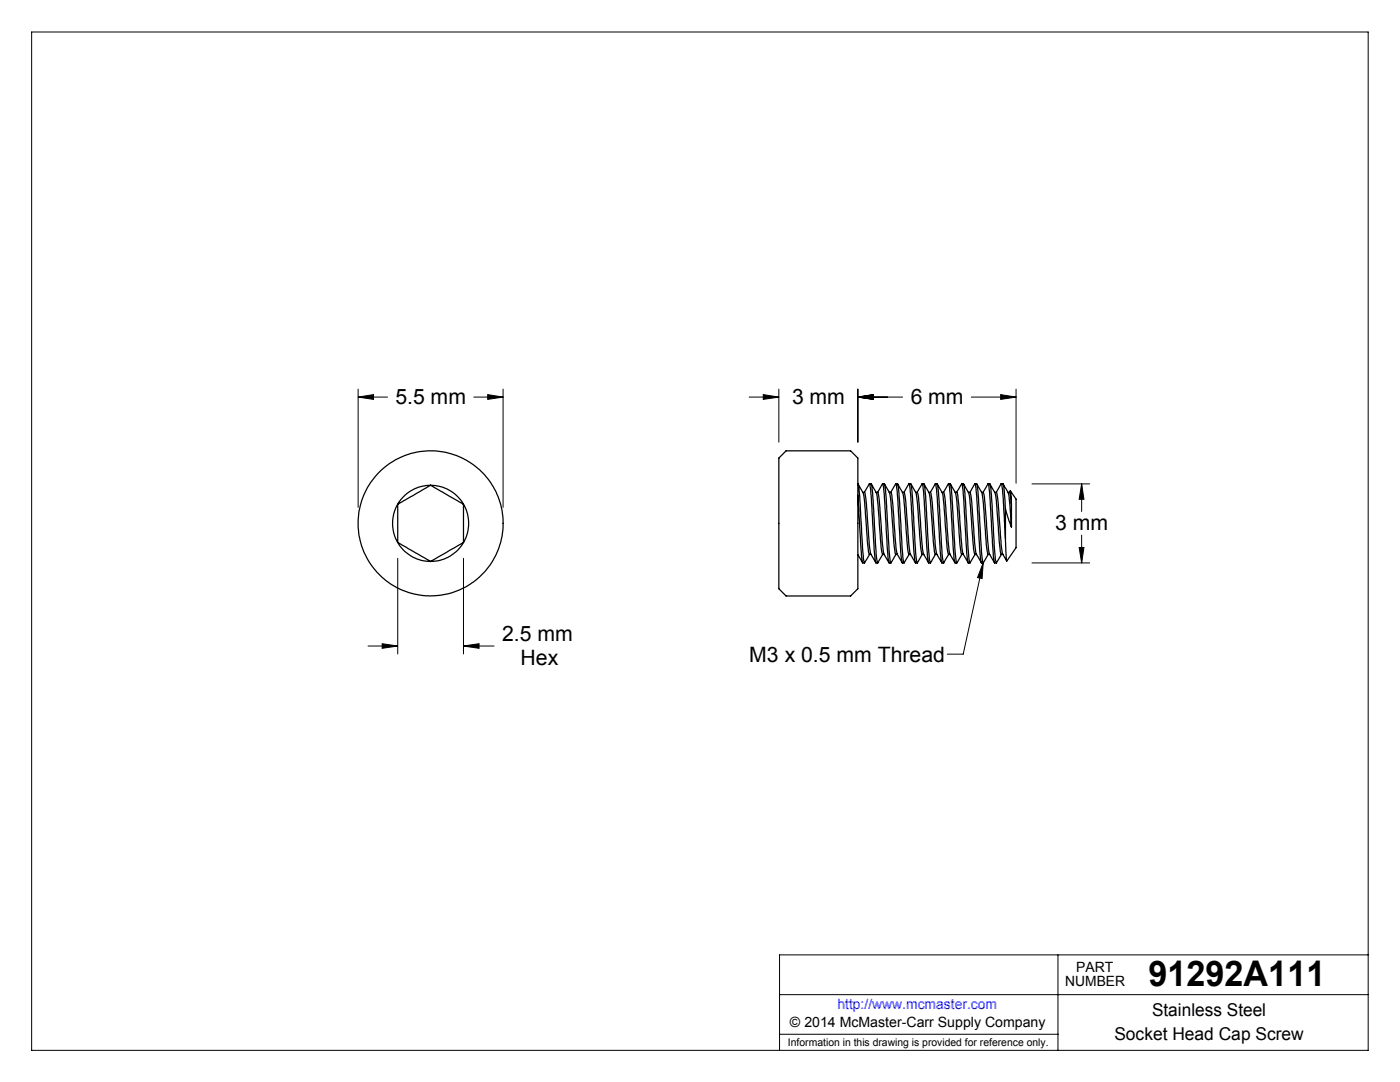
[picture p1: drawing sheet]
<svg xmlns="http://www.w3.org/2000/svg" width="279mm" height="216mm" viewBox="0 0 279 216" stroke-linecap="round" stroke-linejoin="round" font-family="sans-serif">
<g fill="none" stroke="#000" stroke-width=".2">
<path d="M6.3 6.4h266.7v203.2h-266.7zM71.5 79.2l3-.5v1zM71.5 77.6v23.6M71.5 79.2h5.8M94.5 79.2h5.9M97.3 78.7l3.1 .5-3.1 .5zM100.4 77.6v23.6M149.5 79.2h5.9M152.3 78.7l3.1 .5-3.1 .5zM155.4 77.6v10.6M171.2 79.2l3.1-.5v1zM171.2 79.2h8.9"/>
<path d="M171.2 77.6v10.6M193.9 79.2h8.9M199.7 78.7l3.1 .5-3.1 .5zM202.8 77.6v18.8M206 96.6h11.5M215.9 96.6l.4 3h-.9zM215.9 96.6v5.5M79.4 111.4v19.1M92.5 111.4v19.1M196.2 112.3l-.2 3.1-.9-.1zM196.2 112.3l-4 18.2h-3.1M206 112.3h11.5"/>
<path d="M215.4 109.3h.9l-.4 3zM215.9 106.8v5.5M73.4 128.9h6M76.3 128.4l3.1 .5-3.1 .5zM92.5 128.9l3.1-.5v1zM92.5 128.9h6.1M155.6 198.5h117.4M211.1 190.5v19.1M273 190.5h-117.4v19.1M155.6 206.4h55.5"/>
</g>
<g fill="#000">
<path d="M196.2 112.3l-.2 3.1-.9-.1z"/>
<path d="M71.5 79.2l3-.5v1zM97.3 78.7l3.1 .5-3.1 .5zM76.3 128.4l3.1 .5-3.1 .5zM92.5 128.9l3.1-.5v1zM215.9 96.6l.4 3h-.9zM215.4 109.3h.9l-.4 3zM152.3 78.7l3.1 .5-3.1 .5zM171.2 79.2l3.1-.5v1zM171.2 79.2l3.1-.5v1zM199.7 78.7l3.1 .5-3.1 .5z"/>
</g>
<g fill="none" stroke="#000" stroke-width=".25">
<path d="M85.9 96.8l6.6 3.8M85.9 96.8a7.6 7.6 0 0 1 6.6 3.8M85.9 96.8a7.6 7.6 0 0 0-6.5 3.8M85.9 96.8l-6.5 3.8M155.4 91.4l1.5-1.4h12.9l1.4 1.4v26.1l-1.4 1.4h-12.9l-1.5-1.4zM171.2 98.8l.5 8.9a18.1 18.1 0 0 0 .5 4.6M171.2 96.6a80.3 80.3 0 0 1 .8 10.5l.1 1.1a11.8 11.8 0 0 0 .4 4.1M171.2 96.6l1.1 1.7 .1 .9 1 11 .1 .4h.3l1 1.7M172.2 98.2h.3M172.5 98.2l.4 2.5 .6 8.1 .3 1.8M173.5 96.6l-1 1.6M173.5 96.6a42.5 42.5 0 0 1 .7 7.8l.3 5.6 .3 2.3"/>
<path d="M173.5 96.6a.56 .56 0 0 1 .5 .2 .56 .56 0 0 1 0 .6l.8 13 .2 1.7 .2 .2M173.9 96.6l1.1 2.2 .8 10.3 .3 1.5h.4M174.8 98.2h.4M175.2 98.2a20.3 20.3 0 0 1 .6 5.3l.2 4.2 .4 2.9M176.1 96.6l-.9 1.6M176.1 96.6a19.7 19.7 0 0 1 .6 5.4l.3 5.7a18.1 18.1 0 0 0 .4 4.6h.4M176.1 96.6h.4M176.5 96.6a42.5 42.5 0 0 1 .6 7.8l.3 5.6 .2 1.8 .2 .5M176.5 96.6l1.1 1.9 .8 9.6 .2 2.1 .2 .4M177.4 98.2h.4l.2 .8 .8 10.1 .3 1.5M178.8 96.6l-1 1.6M178.8 96.6a39.4 39.4 0 0 1 .6 7.3l.5 7.7a.51 .51 0 0 0 .5 .7"/>
<path d="M178.8 96.6h.3l.2 .8 .7 10.3a15 15 0 0 0 .4 4.6l1-1.7M179.1 96.6l1.2 2.2 .6 7.7a13.7 13.7 0 0 0 .5 4.1M180.1 98.2h.3M180.4 98.2l1-1.6a8.8 8.8 0 0 1 .4 3.5l.7 11.5a.54 .54 0 0 0 .6 .7M180.4 98.2l.4 2.2 .5 7.7 .4 2.5M181.4 96.6h.4v.1l.2 1.5 .6 10.5a9.6 9.6 0 0 0 .5 3.6l.9-1.7M181.8 96.6l1.1 2 .8 10.2 .3 1.8M182.7 98.2a.54 .54 0 0 1 .6 .8l.8 10.4 .2 1.2M183 98.2l1.1-1.6 .3 1.9 .5 9.2a18.1 18.1 0 0 0 .4 4.6h.4M184 96.6h.4a80.3 80.3 0 0 1 .8 10.5v1.1a11.8 11.8 0 0 0 .5 4.1l1-1.7M184.4 96.6a6.4 6.4 0 0 1 1.4 4.5l.6 8.7 .3 .8h.3M185.3 98.2h.4"/>
<path d="M185.7 98.2l.1 .3 .3 2.2 .5 7.7 .4 2.2M186.7 96.6l-1 1.6M186.7 96.6a.56 .56 0 0 1 .5 .2 .56 .56 0 0 1 0 .6l.8 13 .3 1.9 1-1.7M186.7 96.6a42.5 42.5 0 0 1 .6 7.8l.5 7.2a.51 .51 0 0 0 .5 .7M187 96.6l1.2 2.2 .8 10.3 .2 1.5h.4M188 98.2h.3M188.3 98.2l1-1.6a19.7 19.7 0 0 1 .5 5.4l.3 5.7a18.1 18.1 0 0 0 .5 4.6M188.3 98.2a62.3 62.3 0 0 1 .9 9.5l.4 2.9M189.3 96.6h.3M189.6 96.6a75.4 75.4 0 0 1 .8 10l.2 3.8 .3 1.9 1-1.7M189.7 96.6l1 1.7 .2 .9 .6 8.9 .3 2.1 .1 .4M190.6 98.2h.4"/>
<path d="M190.9 98.2l1-1.6a39.4 39.4 0 0 1 .7 7.3l.3 6.1 .4 2.3M191 98.2l.2 .8 .7 10.1 .3 1.5M191.9 96.6h.4M192.3 96.6l.3 1.9 .5 9.2a15 15 0 0 0 .5 4.6M192.3 96.6l1.1 2.2 .9 10.6 .2 1.2h.4M193.3 98.2h.3M193.6 98.2l.4 2.2 .5 7.7 .3 2.5M194.5 96.6l-.9 1.6M194.5 96.6a8.8 8.8 0 0 1 .5 3.5l.5 9 .2 2.5 .2 .7M194.6 96.6h.3M194.9 96.6l.3 1.6 .6 10.5a9.6 9.6 0 0 0 .5 3.6M194.9 96.6l1.1 2 .8 9.8 .4 2.2"/>
<path d="M195.9 98.2a.54 .54 0 0 1 .5 .8l.8 10.4 .3 1.2M196.2 98.2l1-1.6 .3 1.9 .8 12.6 .2 1.2h.3M197.2 96.6h.3a80.3 80.3 0 0 1 .8 10.5l.1 1.1a11.8 11.8 0 0 0 .5 4.1l.9-1.7M197.6 96.6l1 1.7 .1 .5 .9 11 .2 .8h.4M198.5 98.2h.3M198.8 98.2l1-1.6a12.6 12.6 0 0 1 .5 4.4l.4 6.5M198.8 98.2l.2 .3 .2 2.2 .6 7.7 .3 2.2M199.8 96.6a.56 .56 0 0 1 .5 .2 .56 .56 0 0 1 0 .6l.4 4.2M200.2 96.6l1.1 2.2 .6 6.4M201.2 98.2a.54 .54 0 0 1 .5 .8l.2 1.6M201.4 98.2l.2-.3 .3 2.7M201.6 98l1.2 1.6v9.7l-1.9 2.6"/>
<path d="M79.4 108.2l6.5 3.8M79.4 108.2a7.6 7.6 0 0 0 6.5 3.8M79.4 100.6v7.6M79.4 100.6a7.5 7.5 0 0 0 0 7.6M92.5 108.2l-6.6 3.8M92.5 108.2a7.6 7.6 0 0 1-6.6 3.8M92.5 100.6v7.6M92.5 100.6a7.5 7.5 0 0 1 0 7.6M171.2 110.7l1 1.6M172.2 112.3h.3M173.5 110.6l-1 1.7M174.8 112.3h.4"/>
<path d="M176.2 110.6l-1 1.7M176.4 110.6l1 1.7M178.8 110.6l-1 1.7M178.8 110.6h.3M179.1 110.6l1 1.7M181.4 110.6h.4M181.7 110.6l1 1.7M184 110.6h.4M184.3 110.6l1 1.7M187 110.6l1 1.7M189.6 110.6l1 1.7M190.6 112.3h.4"/>
<path d="M191.9 110.6h.4M192.2 110.6l1 1.7M193.3 112.3h.3M194.6 110.6l-1 1.7M194.8 110.6l1.1 1.7M195.9 112.3h.3M197.2 110.6l-.9 1.7M197.2 110.6h.3M197.5 110.6l1 1.7M200.1 110.6l.8 1.3M200.7 107.5l.2 4.4M200.7 101.6l1.2 3.6"/>
<path d="M200.7 101.6v5.9M201.9 100.6v4.6"/>
<circle cx="85.9" cy="104.4" r="14.5"/>
</g>
<text font-size="7.1" x="229.2" y="196.8">91292A111</text>
<g font-size="4.2">
<text x="78.9" y="80.6">5.5 mm</text>
<text x="158.1" y="80.6">3 mm</text>
<text x="181.8" y="80.6">6 mm</text>
<text x="210.6" y="105.8">3 mm</text>
<text x="100.2" y="127.9">2.5 mm</text>
<text x="103.9" y="132.7">Hex</text>
<text x="149.5" y="132.1">M3 x 0.5 mm Thread</text>
</g>
<g font-size="3.5">
<text x="229.9" y="202.8">Stainless Steel</text>
<text x="222.4" y="207.5">Socket Head Cap Screw</text>
</g>
<g font-size="2.8">
<text x="212.6" y="196.8">NUMBER</text>
<text x="214.8" y="194">PART</text>
<text x="157.7" y="205">© 2014 McMaster-Carr Supply Company</text>
</g>
<text font-size="2.8" fill="#00f" x="167.1" y="201.4">http://www.mcmaster.com</text>
<text font-size="2.1" x="157.3" y="208.6">Information in this drawing is provided for reference only.</text>
</svg>
